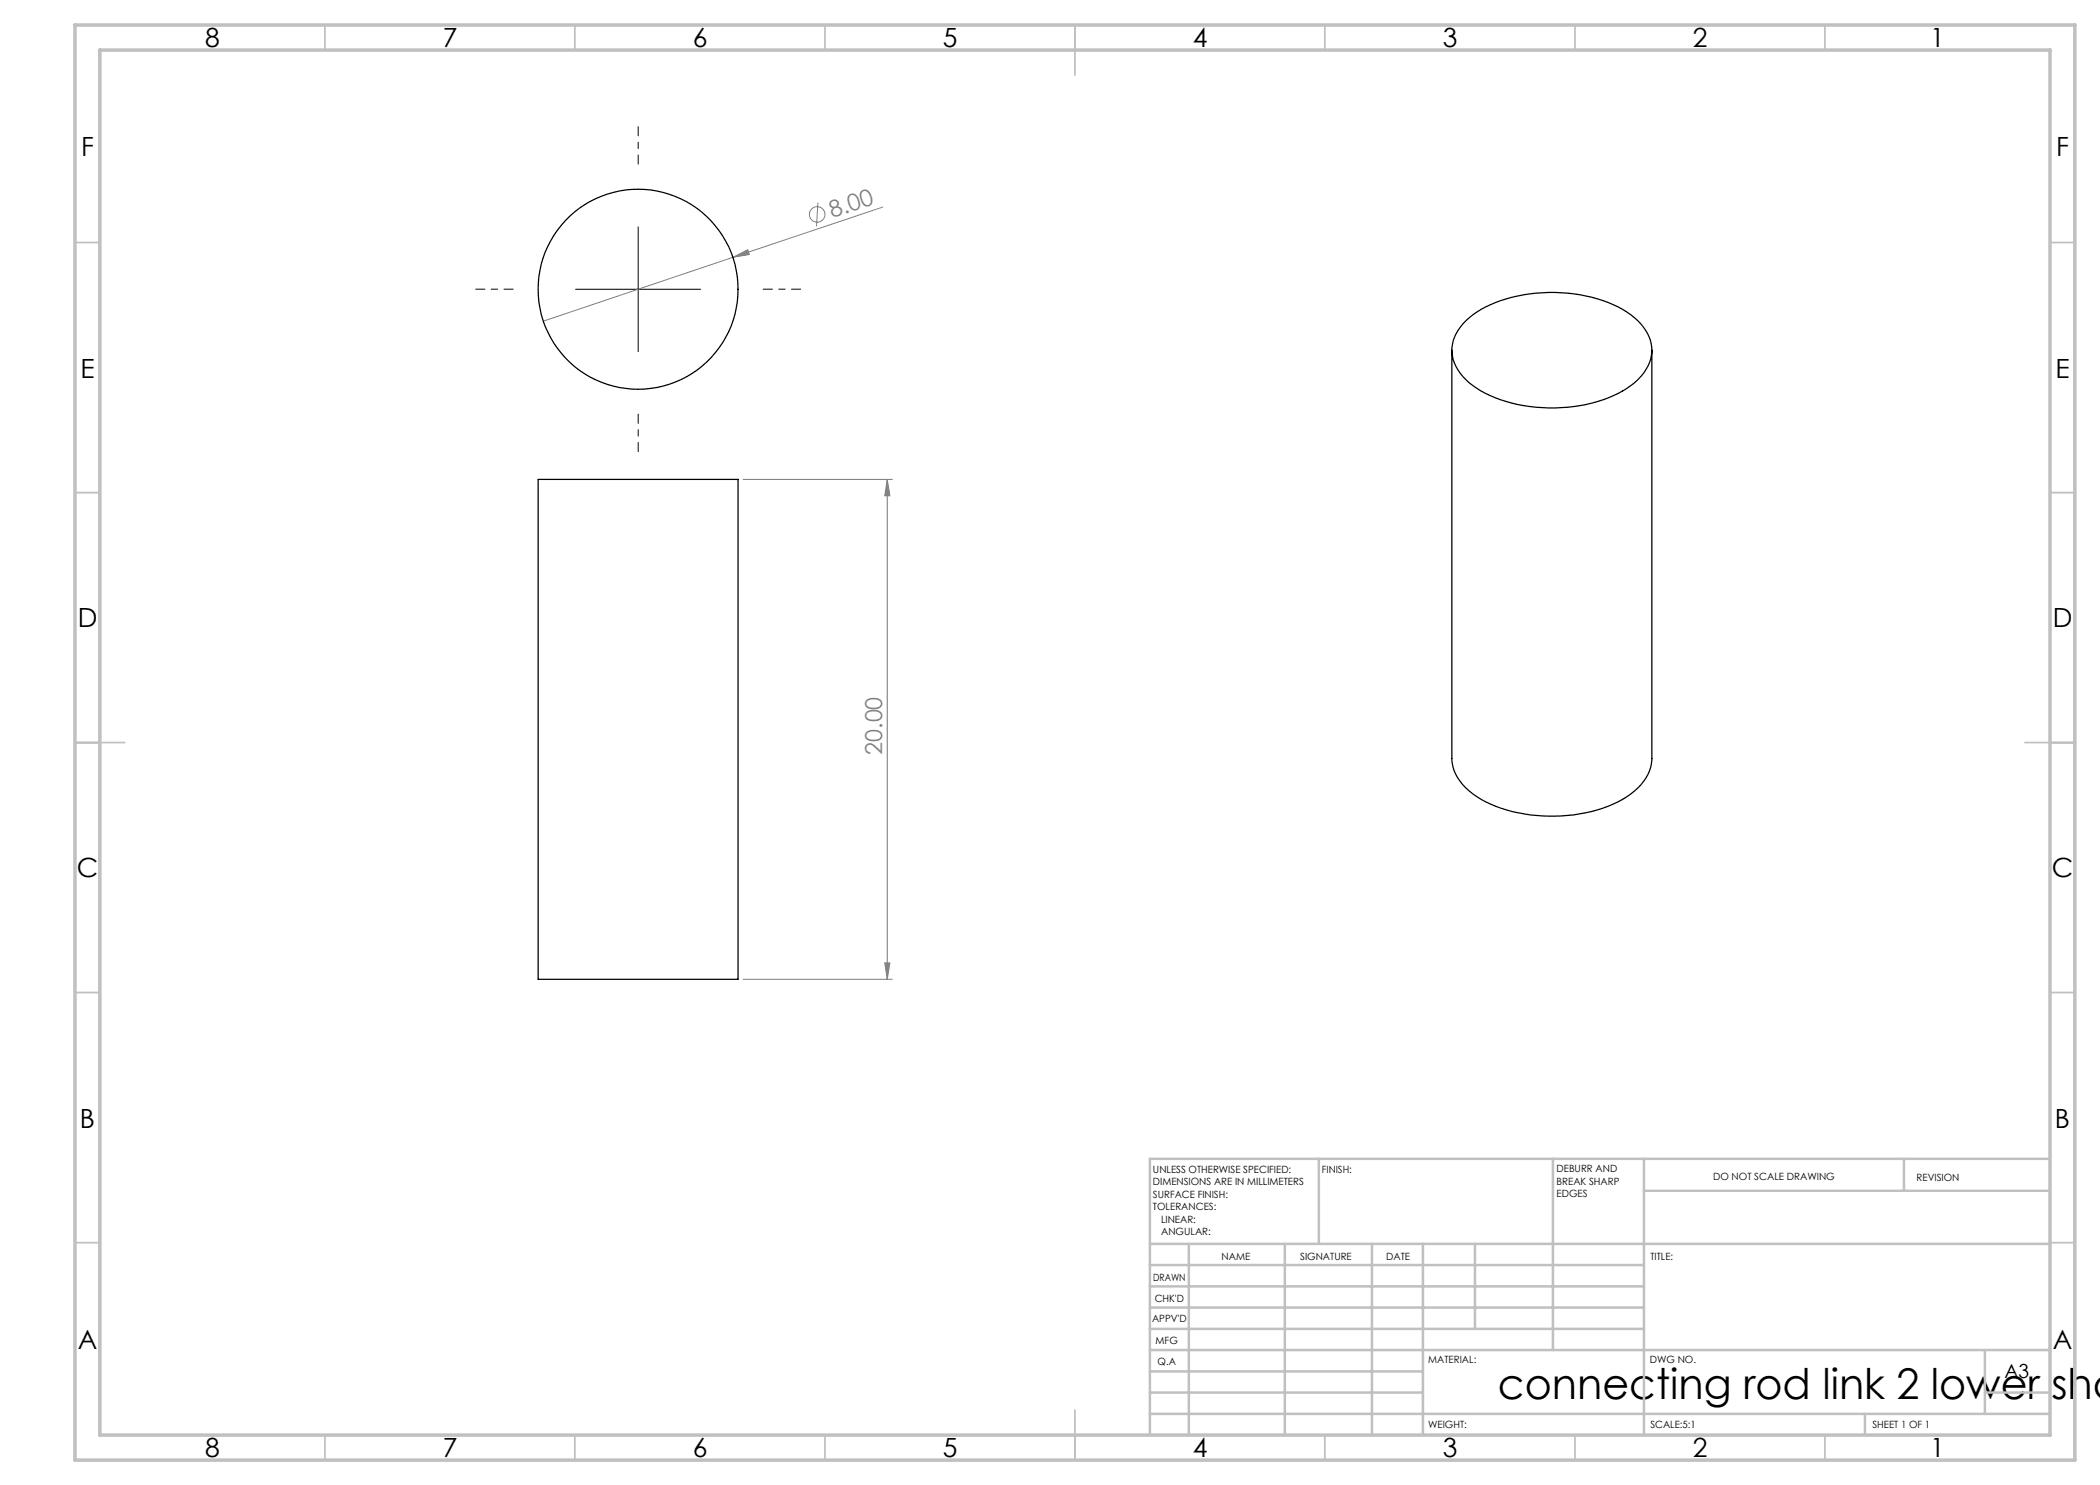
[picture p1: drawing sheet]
<svg xmlns="http://www.w3.org/2000/svg" width="420mm" height="297mm" viewBox="0 0 420 297" stroke-linecap="round" stroke-linejoin="round" font-family="sans-serif">
<g fill="none" stroke="#808080" stroke-width=".2">
<path d="M146.6 51.5l2.9-1.6 .4 1zM146.6 51.5l-37.9 12.7M163.6 40.5l-.3 4.8M176.6 41.4l-30 10.1M148.6 95.9h29.9M177.4 95.9v100M177.4 95.9l.6 3.3h-1zM148.6 195.9h29.9M177 192.6h1l-.6 3.3z"/>
<circle cx="163.4" cy="42.9" r="1.56"/>
</g>
<path d="M127.6 32.8v-7.5M102.6 57.8h-7.5M152.6 57.8h7.5M127.6 82.8v7.5" fill="none" stroke="#000" stroke-width=".2" stroke-dasharray="15.2 1.3 1.3 1.3" stroke-dashoffset="13.4"/>
<path d="M115.1 57.9h25M127.6 45.4v24.9" fill="none" stroke="#000" stroke-width=".2"/>
<g fill="none" stroke="#c0c0c0" stroke-width=".35">
<path d="M65 5v5M115 5v5M165 5v5M215 5v10M265 5v5M315 5v5M365 5v5M15 48.5h5M410 48.5h5M15 98.5h5M410 98.5h5M15 148.5h10"/>
<path d="M405 148.5h10M15 198.5h5M410 198.5h5M15 248.5h5M410 248.5h5M65 287v5M115 287v5M165 287v5M215 282v10M265 287v5M315 287v5M365 287v5"/>
</g>
<g fill="none" stroke="#c0c0c0" stroke-width=".5">
<path d="M263.8 231.8v17M310.6 231.8v38.2M328.8 231.8v55.2M328.8 238.2h81.2M380.8 231.8v6.4M410 231.8h-180v55.2M230 248.8h180M230 257.3h98.8M230 253h98.8M237.8 248.8v38.2M257 248.8v38.2M274.4 248.8v38.2"/>
<path d="M284.6 248.8v38.2M295 248.8v17M230 265.8h98.8M230 261.5h98.8M230 278.5h54.6M230 274.3h54.6M230 270h180M397 278.5h13M397 270v12.8M230 282.8h180M373 282.8v4.2"/>
</g>
<path d="M15 5h400v287h-400zM20 10h390v277h-390z" fill="none" stroke="#c0c0c0" stroke-width=".7"/>
<g fill="#808080">
<path d="M146.6 51.5l2.9-1.6 .4 1z"/>
<path d="M177 192.6h1l-.6 3.3zM177.4 95.9l.6 3.3h-1z"/>
</g>
<g fill="none" stroke="#000" stroke-width=".25">
<path d="M290.4 70.1v81.6a9.6 9.6 0 0 0 5 7.6 30 30 0 0 0 19.3 3.7 23.2 23.2 0 0 0 12.9-5.4 8.4 8.4 0 0 0 2.8-5.9v-81.6M293.2 64.2a23.7 23.7 0 0 1 14-5.6 29.8 29.8 0 0 1 18.2 3.8 9.5 9.5 0 0 1 5 8 9.8 9.8 0 0 1-5 7.3 30.5 30.5 0 0 1-21.8 3.2 20.4 20.4 0 0 1-11-5.6 7.3 7.3 0 0 1 0-10.5zM107.6 95.9h40v100h-40z"/>
<circle cx="127.6" cy="57.9" r="20"/>
</g>
<text font-size="8.5" x="299.6" y="279.7">connecting rod link 2 lower sha</text>
<g font-size="5.3">
<text x="41" y="9.5">8</text>
<text x="88.5" y="9.5">7</text>
<text x="138.5" y="9.5">6</text>
<text x="188.5" y="9.5">5</text>
<text x="238.5" y="9.5">4</text>
<text x="288.5" y="9.5">3</text>
<text x="338.5" y="9.5">2</text>
<text x="386" y="9.5">1</text>
<text x="16.2" y="31.2">F</text>
<text x="411.2" y="31.2">F</text>
<text x="16.1" y="75.5">E</text>
<text x="411.1" y="75.5">E</text>
<text x="15.5" y="125.5">D</text>
<text x="410.5" y="125.5">D</text>
<text x="15.4" y="175.5">C</text>
<text x="410.4" y="175.5">C</text>
<text x="16" y="225.5">B</text>
<text x="411" y="225.5">B</text>
<text x="15.5" y="269.7">A</text>
<text x="410.5" y="269.7">A</text>
<text x="41" y="291.5">8</text>
<text x="88.5" y="291.5">7</text>
<text x="138.5" y="291.5">6</text>
<text x="188.5" y="291.5">5</text>
<text x="238.5" y="291.5">4</text>
<text x="288.5" y="291.5">3</text>
<text x="338.5" y="291.5">2</text>
<text x="386" y="291.5">1</text>
</g>
<g font-size="4.7" fill="#808080">
<text x="166.4" y="43.7" transform="rotate(-19 166.4 43.7)">8.00</text>
<text x="176.5" y="151" transform="rotate(-90 176.5 151)">20.00</text>
</g>
<text font-size="3.9" x="400.9" y="275.5">A3</text>
<g font-size="2">
<text x="230.6" y="234.6">UNLESS OTHERWISE SPECIFIED:</text>
<text x="230.6" y="237.1">DIMENSIONS ARE IN MILLIMETERS</text>
<text x="230.6" y="239.6">SURFACE FINISH:</text>
<text x="264.4" y="234.6">FINISH:</text>
<text x="311.3" y="234.5">DEBURR AND</text>
<text x="311.3" y="237">BREAK SHARP</text>
<text x="311.3" y="239.5">EDGES</text>
<text x="342.6" y="236">DO NOT SCALE DRAWING</text>
<text x="383.3" y="236.2">REVISION</text>
<text x="230.6" y="242.1">TOLERANCES:</text>
<text x="232.2" y="244.6">LINEAR:</text>
<text x="232.2" y="247.1">ANGULAR:</text>
<text x="244.3" y="252">NAME</text>
<text x="260" y="251.9">SIGNATURE</text>
<text x="277.2" y="251.9">DATE</text>
<text x="330.1" y="251.9">TITLE:</text>
<text x="230.6" y="256.1">DRAWN</text>
<text x="230.9" y="260.3">CHK'D</text>
<text x="230.4" y="264.4">APPV'D</text>
<text x="231.1" y="268.8">MFG</text>
<text x="231.5" y="273">Q.A</text>
<text x="285.6" y="272.5">MATERIAL:</text>
<text x="330" y="272.5">DWG NO.</text>
<text x="285.6" y="285.5">WEIGHT:</text>
<text x="330.1" y="285.6">SCALE:5:1</text>
<text x="374.5" y="285.6">SHEET 1 OF 1</text>
</g>
</svg>
